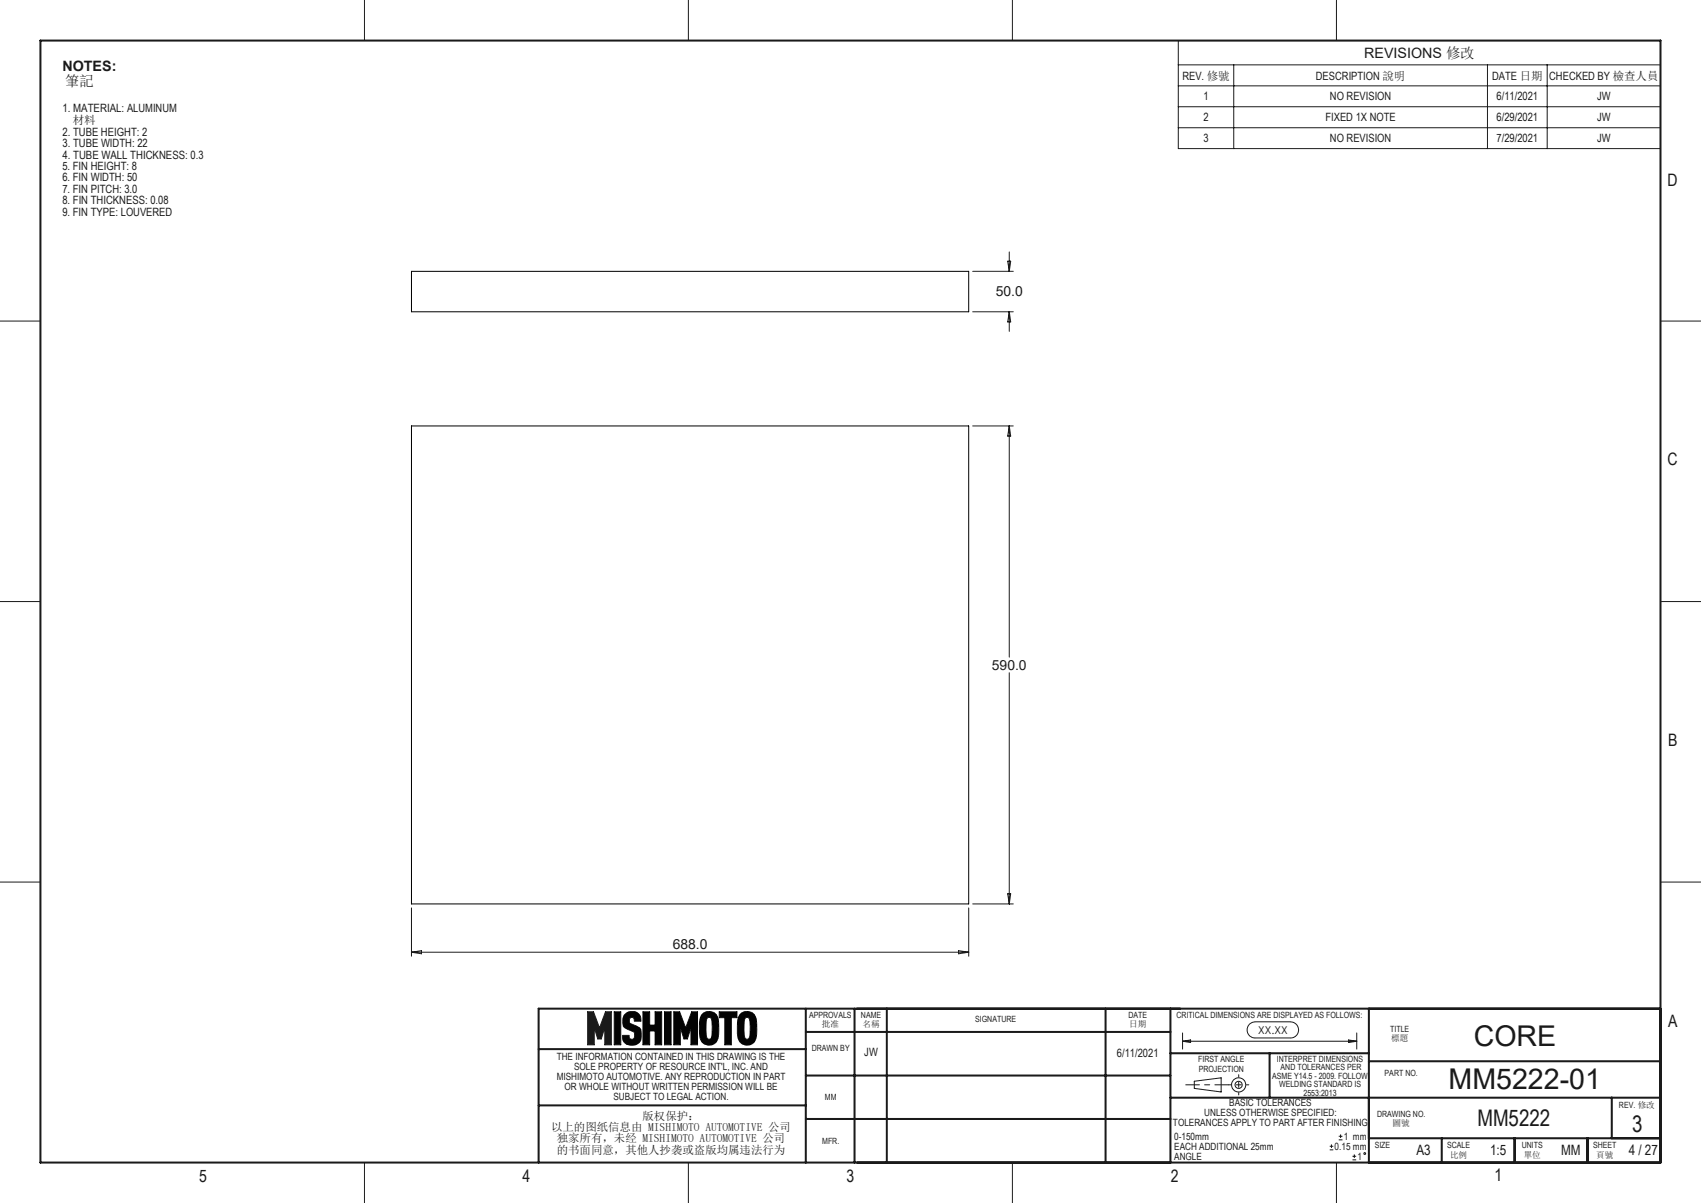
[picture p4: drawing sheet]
<svg xmlns="http://www.w3.org/2000/svg" width="420mm" height="297mm" viewBox="0 0 420 297" stroke-linecap="round" stroke-linejoin="round" font-family="sans-serif">
<g fill="none" stroke="#191924" stroke-width=".25">
<path d="M90 0v10M170 0v10M250 0v10M330 0v10M0 79.3h10M410 79.3h10M0 148.5h10M410 148.5h10M0 217.8h10M410 217.8h10M145.1 249.8h1.4l1.5 4 1.5-4h1.5v8.1h-1.7v-4.2l-.9 2.8h-.8l-.9-2.8v4.2h-1.6zM151.7 249.8h1.6v8.1h-1.6z"/>
<path d="M154.1 250.6a2.28 2.28 0 0 1 2.7-.8 2.28 2.28 0 0 1 1.5 2.3h-1.7l-.1-.7a.79 .79 0 0 0-1.2 .4 .79 .79 0 0 0 .7 1l1.9 .9 .3 .5 .1 1.1a2.23 2.23 0 0 1-2.8 2.7 1.95 1.95 0 0 1-1.8-2.4h1.6a.78 .78 0 0 0 .5 1h.5a1.38 1.38 0 0 0 .1-1.9l-2.2-1a2.99 2.99 0 0 1-.1-3.1zM158.8 249.8h1.6v3.3h1.3v-3.3h1.7v8.1h-1.7v-3.4h-1.3v3.4h-1.6zM164.1 249.8h1.6v8.1h-1.6zM166.4 249.8h1.4l1.5 4 1.5-4h1.4v8.1h-1.6v-4.2l-.9 2.8h-.8l-.9-2.8v4.2h-1.6zM173.3 250.5a2.41 2.41 0 0 1 2.8-.5 2.41 2.41 0 0 1 1.3 2.6 8.3 8.3 0 0 1-.5 4.6 2.41 2.41 0 0 1-2.9 .6 2.41 2.41 0 0 1-1.3-2.6 8.2 8.2 0 0 1 .6-4.7zM174.7 251.2h.7l.2 .3 .3 2a4.3 4.3 0 0 1-.5 3h-.7a5.6 5.6 0 0 1-.4-3.7l.2-1.3zM177.6 249.8h4.4v1.4h-1.4v6.7h-1.6v-6.7h-1.4zM182.7 250.5a2.41 2.41 0 0 1 2.8-.5 2.41 2.41 0 0 1 1.3 2.6 8.3 8.3 0 0 1-.5 4.6 2.43 2.43 0 0 1-2.9 .6 2.43 2.43 0 0 1-1.3-2.6 8.5 8.5 0 0 1 .6-4.7zM184.1 251.2h.7l.2 .3 .2 2a4.3 4.3 0 0 1-.4 3h-.7a5.6 5.6 0 0 1-.4-3.7l.2-1.3zM292 255v4M308.6 252.8l1.3-.5h8.7a1.99 1.99 0 0 1 2 2 1.99 1.99 0 0 1-2 2h-8.7a1.98 1.98 0 0 1-1.9-1.3 1.98 1.98 0 0 1 .6-2.2zM335 255v4"/>
<path d="M294.9 266.9l6.6-.8v3.5l-6.6-.9zM90 287v10M170 287v10M250 287v10M330 287v10"/>
<circle cx="305.8" cy="267.8" r="1.76"/>
<circle cx="305.8" cy="267.8" r=".87"/>
</g>
<path d="M303.4 267.8h5M305.9 265.3v5" fill="none" stroke="#191924" stroke-width=".25" stroke-dasharray="15.2 1.3 1.3 1.3" stroke-dashoffset="14.6"/>
<path d="M303.4 267.8h-10.6" fill="none" stroke="#191924" stroke-width=".25" stroke-dasharray="15.2 1.3 1.3 1.3" stroke-dashoffset="11.9"/>
<g fill="none" stroke="#191924" stroke-width=".5">
<path d="M10 10h400v277h-400zM133 259h66M199 254.8h90M199 249v38M211 249v38M219 249v38M273 249v38M289 249v38M338 249v38M410 249h-277v38M133 272.9h66M199 265.5h90"/>
<path d="M199 276.3h90M289 271h121M289 260h49M313.5 260v11M338 262h72M398 271v10M338 281h72M356 281v6M374 281v6M392 281v6"/>
</g>
<path d="M151.7 249.8v8.1h1.6v-8.1zM154.3 250.4a3.2 3.2 0 0 0-.1 3.3l2.3 1.1 .2 1.3-.3 .4-.6 .1-.4-.3-.1-.7h-1.6v.7a2.07 2.07 0 0 0 2.9 1.7 2.06 2.06 0 0 0 1.7-2.6 1.57 1.57 0 0 0-.6-1.8l-2.2-1-.1-1.1 .3-.3h.5l.4 .4v.5h1.7a2.21 2.21 0 0 0-1.1-2.2 2.21 2.21 0 0 0-2.4 .1zM158.7 249.8v8.1h1.7v-3.4h1.3v3.4h1.7v-8.1h-1.7v3.3h-1.3v-3.3zM164.1 249.8v8.1h1.6v-8.1zM166.4 249.8v8.1h1.6v-4.2l.9 2.8h.8l.9-2.8v4.2h1.6v-8.1h-1.4l-1.5 4-1.5-4zM173.4 250.4a7.2 7.2 0 0 0-.7 4.8 2.41 2.41 0 0 0 2.4 2.9 2.41 2.41 0 0 0 2.3-2.9 7.2 7.2 0 0 0-.6-4.8 2.38 2.38 0 0 0-3.4 0zM174.7 251.3l.7-.1a1.2 1.2 0 0 1 .4 1.4v2.7a1.04 1.04 0 0 1-.5 1.2h-.5a1.2 1.2 0 0 1-.5-1.3v-2.8zM177.6 249.8v1.4h1.4v6.7h1.6v-6.7h1.4v-1.4zM182.8 250.4a7 7 0 0 0-.7 4.5 2.62 2.62 0 0 0 1.6 3 2.4 2.4 0 0 0 3.1-2.7 7.2 7.2 0 0 0-.6-4.8 2.38 2.38 0 0 0-3.4 0zM184 251.4l.3-.2h.5a1.79 1.79 0 0 1 .4 1.8v2.5a.97 .97 0 0 1-.5 1h-.6a1.2 1.2 0 0 1-.4-1.3v-2.8z" fill-rule="evenodd" fill="#000"/>
<path d="M145.1 249.8h1.4l1.5 4 1.5-4h1.5v8.1h-1.7v-4.2l-.9 2.8h-.8l-.9-2.8v4.2h-1.6z" fill-rule="evenodd" fill="#191924"/>
<g fill="none" stroke="#191924" stroke-width=".25">
<path d="M290.9 10h119.1v26.7h-119.1zM290.9 16h119.1M304.6 16v20.7M367.3 16v20.7M382 16v20.7M290.9 21.2h119.1M290.9 26.3h119.1M290.9 31.5h119.1M240.2 67h10M240.2 77h10M248.8 64.5h.8l-.4 2.5zM249.2 62.2v4.8"/>
<path d="M249.2 77v4.8M249.2 77l.4 2.5h-.8zM240.2 105.2h10M249.2 105.2v57M249.2 105.2l.4 2.5h-.8zM249.2 166.1v57.1M101.6 224.2v11.9M101.6 235.1h137.6M101.6 235.1l2.5-.4v.8zM236.7 234.7l2.5 .4-2.5 .4zM239.2 224.2v11.9M240.2 223.2h10"/>
<path d="M248.8 220.7h.8l-.4 2.5zM292 257.1h43M292 257.1l2-.4v.7zM333 256.7l2 .4-2 .3zM328.3 283.9h.9M328.3 283h.9M328.8 282.5v.9M330.6 281.4h.9M330.6 280.5h.9M331 280.1v.8M333.9 286.3h1M333.9 285.5h1"/>
<path d="M334.4 285v.9"/>
<circle cx="337" cy="284.8" r=".22"/>
</g>
<path d="M101.6 67h137.6v10h-137.6zM101.6 105.2h137.6v118h-137.6z" fill="none" stroke="#000" stroke-width=".25"/>
<g font-size="7.1" fill="#191924">
<text x="363.9" y="258.3">CORE</text>
<text x="357.7" y="268.8">MM5222-01</text>
</g>
<g font-size="5.6" fill="#191924">
<text x="364.8" y="278">MM5222</text>
<text x="403" y="279.5">3</text>
</g>
<g font-size="4.2" fill="#191924">
<text x="411.7" y="45.9">D</text>
<text x="411.7" y="114.7">C</text>
<text x="411.9" y="184.3">B</text>
<text x="411.9" y="253.4">A</text>
<text x="49.2" y="291.7">5</text>
<text x="129" y="291.7">4</text>
<text x="209" y="291.7">3</text>
<text x="289.1" y="291.7">2</text>
<text x="369" y="291.5">1</text>
</g>
<g font-size="3.5" fill="#191924">
<text x="15.4" y="17.5">NOTES:</text>
<text x="336.9" y="14.4">REVISIONS 修改</text>
<text x="16.1" y="21.3">筆記</text>
<text x="349.7" y="285.2">A3</text>
<text x="367.9" y="285.2">1:5</text>
<text x="385.4" y="285.2">MM</text>
<text x="402.1" y="285.2">4 / 27</text>
</g>
<g font-size="3.4" fill="#191924">
<text x="245.9" y="73.1">50.0</text>
<text x="244.9" y="165.3">590.0</text>
<text x="166.1" y="234.3">688.0</text>
</g>
<g font-size="2.8" fill="#191924">
<text x="291.9" y="19.7">REV. 修號</text>
<text x="324.9" y="19.7">DESCRIPTION 說明</text>
<text x="368.4" y="19.7">DATE 日期</text>
<text x="382.5" y="19.7">CHECKED BY 檢查人員</text>
<text x="15.4" y="27.7">1. MATERIAL: ALUMINUM</text>
<text x="297.1" y="24.8">1</text>
<text x="297.1" y="30">2</text>
<text x="327.3" y="30">FIXED 1X NOTE</text>
<text x="328.4" y="24.8">NO REVISION</text>
<text x="369.5" y="24.8">6/11/2021</text>
<text x="369.5" y="30">6/29/2021</text>
<text x="394.3" y="24.8">JW</text>
<text x="394.3" y="30">JW</text>
<text x="15.4" y="33.5">2. TUBE HEIGHT: 2</text>
<text x="18" y="30.7">材料</text>
<text x="297.1" y="35.1">3</text>
<text x="328.4" y="35.1">NO REVISION</text>
<text x="369.5" y="35.1">7/29/2021</text>
<text x="394.3" y="35.1">JW</text>
<text x="15.4" y="36.3">3. TUBE WIDTH: 22</text>
<text x="15.4" y="39.1">4. TUBE WALL THICKNESS: 0.3</text>
<text x="15.4" y="42">5. FIN HEIGHT: 8</text>
<text x="15.4" y="44.8">6. FIN WIDTH: 50</text>
<text x="15.4" y="47.6">7. FIN PITCH: 3.0</text>
<text x="15.4" y="50.4">8. FIN THICKNESS: 0.08</text>
<text x="15.4" y="53.3">9. FIN TYPE: LOUVERED</text>
<text x="213.4" y="260.8">JW</text>
<text x="275.8" y="260.9">6/11/2021</text>
<text x="136.1" y="279.2">以上的图纸信息由 MISHIMOTO AUTOMOTIVE 公司</text>
<text x="158.6" y="276.4">版权保护：</text>
<text x="137.5" y="282.1">独家所有，未经 MISHIMOTO AUTOMOTIVE 公司</text>
<text x="137.5" y="284.9">的书面同意，其他人抄袭或盗版均属违法行为</text>
</g>
<text font-size="2.7" fill="#191924" x="310.7" y="255.3">XX.XX</text>
<g font-size="2.5" fill="#191924">
<text x="137.5" y="261.7">THE INFORMATION CONTAINED IN THIS DRAWING IS THE</text>
<text x="137.5" y="266.7">MISHIMOTO AUTOMOTIVE. ANY REPRODUCTION IN PART</text>
<text x="139.4" y="269.1">OR WHOLE WITHOUT WRITTEN PERMISSION WILL BE</text>
<text x="141.8" y="264.2">SOLE PROPERTY OF RESOURCE INT'L, INC. AND</text>
<text x="151.5" y="271.6">SUBJECT TO LEGAL ACTION.</text>
<text x="297.3" y="275.6">UNLESS OTHERWISE SPECIFIED:</text>
<text x="303.5" y="273.2">BASIC TOLERANCES</text>
<text x="289.6" y="278.1">TOLERANCES APPLY TO PART AFTER FINISHING</text>
<text x="289.9" y="281.3">0-150mm</text>
<text x="331.8" y="281.3">1 mm</text>
<text x="289.9" y="283.8">EACH ADDITIONAL 25mm</text>
<text x="289.9" y="286.3">ANGLE</text>
<text x="329.5" y="283.8">0.15 mm</text>
<text x="335.2" y="286.3">1</text>
</g>
<g font-size="2.1" fill="#191924">
<text x="199.8" y="251.4">APPROVALS</text>
<text x="212.6" y="251.4">NAME</text>
<text x="278.6" y="251.3">DATE</text>
<text x="290.5" y="251.4">CRITICAL DIMENSIONS ARE DISPLAYED AS FOLLOWS:</text>
<text x="202.9" y="253.7">批准</text>
<text x="213" y="253.7">名稱</text>
<text x="240.8" y="252.3">SIGNATURE</text>
<text x="278.8" y="253.6">日期</text>
<text x="343.3" y="254.8">TITLE</text>
<text x="343.5" y="257.1">標題</text>
<text x="200.4" y="259.5">DRAWN BY</text>
<text x="295.9" y="262.1">FIRST ANGLE</text>
<text x="315.3" y="262.1">INTERPRET DIMENSIONS</text>
<text x="296" y="264.6">PROJECTION</text>
<text x="314.1" y="266.3">ASME Y14.5 - 2009. FOLLOW</text>
<text x="315.8" y="268.5">WELDING STANDARD IS</text>
<text x="316.2" y="264.2">AND TOLERANCES PER</text>
<text x="341.9" y="265.7">PART NO.</text>
<text x="203.7" y="271.6">MM</text>
<text x="321.8" y="270.6">2553:2013</text>
<text x="340" y="275.8">DRAWING NO.</text>
<text x="399.7" y="273.5">REV. 修改</text>
<text x="343.9" y="278.1">圖號</text>
<text x="203" y="282.3">MFR.</text>
<text x="339.4" y="283.5">SIZE</text>
<text x="357.3" y="283.5">SCALE</text>
<text x="358" y="285.8">比例</text>
<text x="375.7" y="283.5">UNITS</text>
<text x="376.2" y="285.8">單位</text>
<text x="393.4" y="283.5">SHEET</text>
<text x="394.1" y="285.8">頁號</text>
</g>
</svg>
